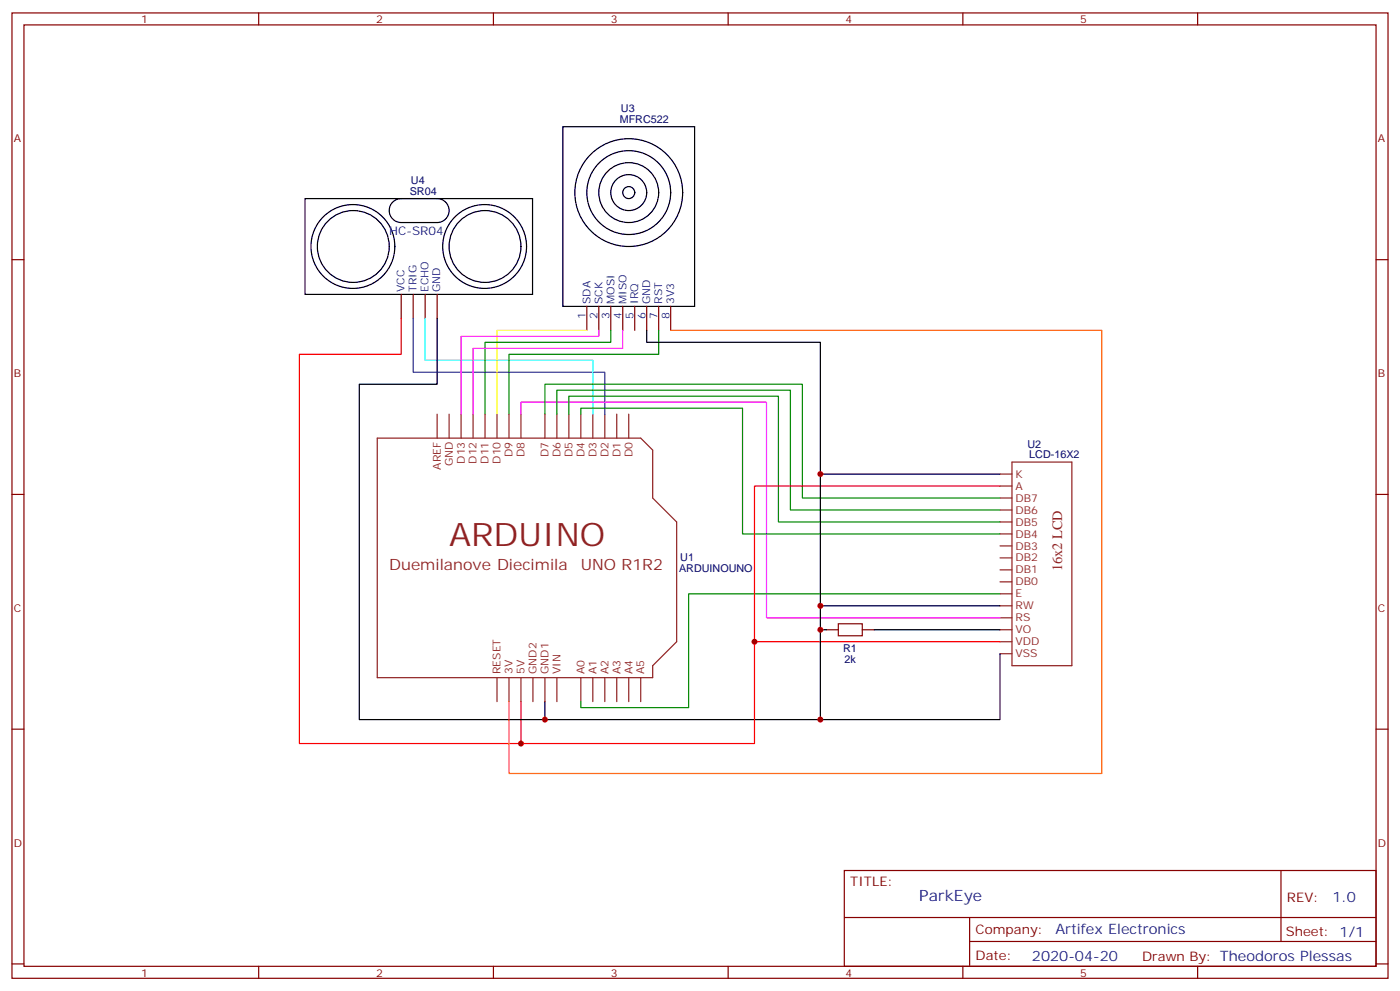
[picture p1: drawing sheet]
<svg xmlns="http://www.w3.org/2000/svg" width="412mm" height="292mm" viewBox="0 0 412 292" stroke-linecap="round" stroke-linejoin="round" font-family="sans-serif">
<g fill="none" stroke="#870000" stroke-width=".35">
<path d="M3.5 3.8h405.4v284.3h-405.4zM7.1 7.3h398.2v277.3h-398.2zM76.2 3.8v3.5M145.3 3.8v3.5M214.5 3.8v3.5M283.6 3.8v3.5M352.8 3.8v3.5M3.5 76.5h3.6M405.3 76.5h3.6M118.2 86.7v7.1M121.7 86.7v7.1M125.2 86.7v7.1"/>
<path d="M128.8 86.7v7.1M172.9 90.2v7.1M176.4 90.2v7.1M179.9 90.2v7.1M183.4 90.2v7.1M187 90.2v7.1M190.5 90.2v7.1M194 90.2v7.1M197.6 90.2v7.1M3.5 145.6h3.6M405.3 145.6h3.6M243.4 185.5h3.5"/>
<path d="M254 185.5h3.5M3.5 214.8h3.6M405.3 214.8h3.6M248.7 256.4h156.6v28.2h-156.6zM377.3 256.4v20.9M248.7 270.2h156.5M285.6 277.3h119.6M285.6 270.2v14.2M3.5 283.9h3.6M76.2 284.6v3.5M145.3 284.6v3.5M214.5 284.6v3.5"/>
<path d="M283.6 284.6v3.5M352.8 284.6v3.5M405.3 283.9h3.6"/>
</g>
<g fill="none" stroke="#8c2424" stroke-width=".35">
<path d="M111.1 129h77.6l3.6 3.6v14.1l7 7v35.3l-7 7.1v3.5h-81.2zM128.8 122v7M132.3 122v7M135.8 122v7M139.3 122v7M142.9 122v7M146.4 122v7M149.9 122v7M153.5 122v7M160.5 122v7M164 122v7M167.6 122v7"/>
<path d="M171.1 122v7M174.6 122v7M178.2 122v7M181.7 122v7M185.2 122v7M294.6 139.6h3.5M298.1 136.1h17.6v60h-17.6zM294.6 143.2h3.5M294.6 157.3h3.5M294.6 153.7h3.5M294.6 150.2h3.5M294.6 146.7h3.5"/>
<path d="M294.6 171.4h3.5M294.6 167.9h3.5M294.6 164.3h3.5M294.6 160.8h3.5M294.6 174.9h3.5M294.6 178.4h3.5M146.4 199.6v7.1M149.9 199.6v7.1M153.5 199.6v7.1M157 199.6v7.1M160.5 199.6v7.1M164 199.6v7.1"/>
<path d="M171.1 199.6v7.1M174.6 199.6v7.1M178.2 199.6v7.1M181.7 199.6v7.1M185.2 199.6v7.1M188.7 199.6v7.1M294.6 182h3.5M294.6 189h3.5M294.6 185.5h3.5M294.6 192.5h3.5"/>
</g>
<g fill="none" stroke="#000" stroke-width=".35">
<path d="M165.8 37.3h38.8v52.9h-38.8zM89.8 58.5h67.1v28.2h-67.1zM115.7 59.5a3.5 3.5 0 0 1 2.5-1h10.6a3.5 3.5 0 0 1 3.5 3.5 3.5 3.5 0 0 1-3.5 3.5h-10.6a3.5 3.5 0 0 1-3.3-2.1 3.5 3.5 0 0 1 .8-3.9zM128.8 93.8v19.4h-23v98.7h54.7v-5.2M190.5 97.3v3.5h51.2v38.8M294.6 139.6h-52.9v38.8M294.6 178.4h-52.9v7.1M243.4 185.5h-1.7v26.4M257.5 185.5h37.1M294.6 192.5v19.4h-134.1"/>
<circle cx="185.2" cy="56.7" r="12.3"/>
<circle cx="185.2" cy="56.7" r="15.9"/>
<circle cx="185.2" cy="56.7" r="8.8"/>
<circle cx="185.2" cy="56.7" r="1.76"/>
<circle cx="185.2" cy="56.7" r="5.3"/>
<circle cx="104" cy="72.6" r="12.3"/>
<circle cx="104.1" cy="72.6" r="10.6"/>
<circle cx="142.8" cy="72.6" r="12.3"/>
<circle cx="142.9" cy="72.6" r="10.6"/>
</g>
<path d="M246.9 183.7h7.1v3.6h-7.1z" fill="none" stroke="#a10000" stroke-width=".35"/>
<path d="M118.2 93.8v10.6h-30v114.6h65.3v-12.3M294.6 143.2h-72.4v45.8M294.6 189h-72.4v30h-68.7" fill="none" stroke="#f00" stroke-width=".35"/>
<path d="M121.7 93.8v15.8h56.5v12.4" fill="none" stroke="#00f" stroke-width=".35"/>
<path d="M125.2 93.8v12.3h49.4v15.9" fill="none" stroke="#0ff" stroke-width=".35"/>
<path d="M176.4 97.3v1.8h-40.6v22.9M183.4 97.3v5.3h-44.1v19.4M153.5 122v-3.5h72.3v63.5h68.8" fill="none" stroke="#f0f" stroke-width=".35"/>
<path d="M179.9 97.3v3.5h-37v21.2M194 97.3v7.1h-44.1v17.6M160.5 122v-8.8h75.9v33.5h58.2M164 122v-7.1h68.8v35.3h61.8M167.6 122v-5.3h61.7v37h65.3M171.1 122v-1.8h47.6v37.1h75.9M294.6 174.9h-91.8v33.5h-31.7v-1.7" fill="none" stroke="#008700" stroke-width=".35"/>
<path d="M197.6 97.3h127v130.5h-174.7v-21.1" fill="none" stroke="#f60" stroke-width=".35"/>
<path d="M172.9 97.3h-26.5v24.7" fill="none" stroke="#ff0" stroke-width=".35"/>
<g fill="#c00">
<circle cx="160.5" cy="211.9" r=".88"/>
<circle cx="153.5" cy="219" r=".88"/>
<circle cx="241.7" cy="211.9" r=".88"/>
<circle cx="241.7" cy="185.5" r=".88"/>
<circle cx="222.3" cy="189" r=".88"/>
<circle cx="241.7" cy="178.4" r=".88"/>
<circle cx="241.7" cy="139.6" r=".88"/>
</g>
<text font-size="9.5" fill="#8d2323" x="132.3" y="160.8">ARDUINO</text>
<g font-size="4.6" fill="#8d2323">
<text x="114.7" y="167.9">Duemilanove Diecimila</text>
<text x="171.1" y="167.9">UNO R1R2</text>
</g>
<text font-size="4.6" fill="#00f" x="270.8" y="265.4">ParkEye</text>
<text font-size="4.2" fill="#8d2323" x="312.9" y="168.3" transform="rotate(-90 312.9 168.3)">16x2 LCD</text>
<g font-size="4.2" fill="#00f">
<text x="392.5" y="265.7">1.0</text>
<text x="310.9" y="275.2">Artifex Electronics</text>
<text x="304" y="283">2020-04-20</text>
</g>
<g font-size="3.9" fill="#800">
<text x="250.5" y="261">TITLE:</text>
<text x="379.1" y="265.7">REV:</text>
<text x="287.4" y="275.2">Company:</text>
<text x="378.7" y="275.8">Sheet: 1/1</text>
<text x="287.4" y="282.9">Date:</text>
<text x="336.4" y="282.9">Drawn By: Theodoros Plessas</text>
</g>
<text font-size="3.5" fill="#00f" x="114.7" y="69.1">HC-SR04</text>
<g font-size="3.2" fill="#800">
<text x="41.6" y="6.8">1</text>
<text x="110.8" y="6.8">2</text>
<text x="179.9" y="6.8">3</text>
<text x="249.1" y="6.8">4</text>
<text x="318.2" y="6.8">5</text>
<text x="4.1" y="41.9">A</text>
<text x="405.9" y="41.9">A</text>
<text x="4.1" y="111.1">B</text>
<text x="405.9" y="111.1">B</text>
<text x="4.1" y="180.2">C</text>
<text x="405.9" y="180.2">C</text>
<text x="4.1" y="249.3">D</text>
<text x="405.9" y="249.3">D</text>
<text x="41.6" y="287.6">1</text>
<text x="110.8" y="287.6">2</text>
<text x="179.9" y="287.6">3</text>
<text x="249.1" y="287.6">4</text>
<text x="318.2" y="287.6">5</text>
</g>
<g font-size="3.2" fill="#000080">
<text x="182.9" y="33.1">U3</text>
<text x="182.6" y="36.3">MFRC522</text>
<text x="120.7" y="57.4">SR04</text>
<text x="121.1" y="54.3">U4</text>
<text x="302.7" y="131.9">U2</text>
<text x="303.2" y="135">LCD-16X2</text>
<text x="200.4" y="165.4">U1</text>
<text x="200" y="168.6">ARDUINOUNO</text>
<text x="248.4" y="191.9">R1</text>
<text x="248.7" y="195.4">2k</text>
</g>
<g font-size="3.2" fill="#00f">
<text x="119.1" y="86" transform="rotate(-90 119.1 86)">VCC</text>
<text x="122.7" y="86" transform="rotate(-90 122.7 86)">TRIG</text>
<text x="126.2" y="86" transform="rotate(-90 126.2 86)">ECHO</text>
<text x="129.7" y="86" transform="rotate(-90 129.7 86)">GND</text>
<text x="173.9" y="89.5" transform="rotate(-90 173.9 89.5)">SDA</text>
<text x="177.4" y="89.5" transform="rotate(-90 177.4 89.5)">SCK</text>
<text x="181" y="89.5" transform="rotate(-90 181 89.5)">MOSI</text>
<text x="184.5" y="89.5" transform="rotate(-90 184.5 89.5)">MISO</text>
<text x="188" y="89.5" transform="rotate(-90 188 89.5)">IRQ</text>
<text x="191.6" y="89.5" transform="rotate(-90 191.6 89.5)">GND</text>
<text x="195.1" y="89.5" transform="rotate(-90 195.1 89.5)">RST</text>
<text x="198.6" y="89.5" transform="rotate(-90 198.6 89.5)">3V3</text>
<text x="172.5" y="94" transform="rotate(-90 172.5 94)">1</text>
<text x="176" y="94" transform="rotate(-90 176 94)">2</text>
<text x="179.6" y="94" transform="rotate(-90 179.6 94)">3</text>
<text x="183.1" y="94" transform="rotate(-90 183.1 94)">4</text>
<text x="186.6" y="94" transform="rotate(-90 186.6 94)">5</text>
<text x="190.1" y="94" transform="rotate(-90 190.1 94)">6</text>
<text x="193.7" y="94" transform="rotate(-90 193.7 94)">7</text>
<text x="197.2" y="94" transform="rotate(-90 197.2 94)">8</text>
</g>
<g font-size="3.2" fill="#8d2323">
<text x="133.3" y="137.4" transform="rotate(-90 133.3 137.4)">GND</text>
<text x="136.9" y="136.6" transform="rotate(-90 136.9 136.6)">D13</text>
<text x="140.4" y="136.6" transform="rotate(-90 140.4 136.6)">D12</text>
<text x="143.9" y="136.6" transform="rotate(-90 143.9 136.6)">D11</text>
<text x="147.5" y="136.6" transform="rotate(-90 147.5 136.6)">D10</text>
<text x="151" y="134.6" transform="rotate(-90 151 134.6)">D9</text>
<text x="154.5" y="134.6" transform="rotate(-90 154.5 134.6)">D8</text>
<text x="161.6" y="134.6" transform="rotate(-90 161.6 134.6)">D7</text>
<text x="165.1" y="134.6" transform="rotate(-90 165.1 134.6)">D6</text>
<text x="168.6" y="134.6" transform="rotate(-90 168.6 134.6)">D5</text>
<text x="172.2" y="134.6" transform="rotate(-90 172.2 134.6)">D4</text>
<text x="175.7" y="134.6" transform="rotate(-90 175.7 134.6)">D3</text>
<text x="179.2" y="134.6" transform="rotate(-90 179.2 134.6)">D2</text>
<text x="182.7" y="134.6" transform="rotate(-90 182.7 134.6)">D1</text>
<text x="186.3" y="134.6" transform="rotate(-90 186.3 134.6)">D0</text>
<text x="129.8" y="138.3" transform="rotate(-90 129.8 138.3)">AREF</text>
<text x="299.2" y="140.7">K</text>
<text x="299.2" y="144.2">A</text>
<text x="299.2" y="147.7">DB7</text>
<text x="299.2" y="154.8">DB5</text>
<text x="299.2" y="151.3">DB6</text>
<text x="299.2" y="161.9">DB3</text>
<text x="299.2" y="158.3">DB4</text>
<text x="299.2" y="165.4">DB2</text>
<text x="299.2" y="172.4">DB0</text>
<text x="299.2" y="168.9">DB1</text>
<text x="299.2" y="176">E</text>
<text x="299.2" y="179.5">RW</text>
<text x="299.2" y="183">RS</text>
<text x="299.2" y="190.1">VDD</text>
<text x="299.2" y="186.5">VO</text>
<text x="299.2" y="193.6">VSS</text>
<text x="147.5" y="198.5" transform="rotate(-90 147.5 198.5)">RESET</text>
<text x="151" y="198.5" transform="rotate(-90 151 198.5)">3V</text>
<text x="154.5" y="198.5" transform="rotate(-90 154.5 198.5)">5V</text>
<text x="158" y="198.5" transform="rotate(-90 158 198.5)">GND2</text>
<text x="161.6" y="198.5" transform="rotate(-90 161.6 198.5)">GND1</text>
<text x="165.1" y="198.5" transform="rotate(-90 165.1 198.5)">VIN</text>
<text x="172.2" y="198.5" transform="rotate(-90 172.2 198.5)">A0</text>
<text x="175.7" y="198.5" transform="rotate(-90 175.7 198.5)">A1</text>
<text x="179.2" y="198.5" transform="rotate(-90 179.2 198.5)">A2</text>
<text x="182.7" y="198.5" transform="rotate(-90 182.7 198.5)">A3</text>
<text x="186.3" y="198.5" transform="rotate(-90 186.3 198.5)">A4</text>
<text x="189.8" y="198.5" transform="rotate(-90 189.8 198.5)">A5</text>
</g>
</svg>
